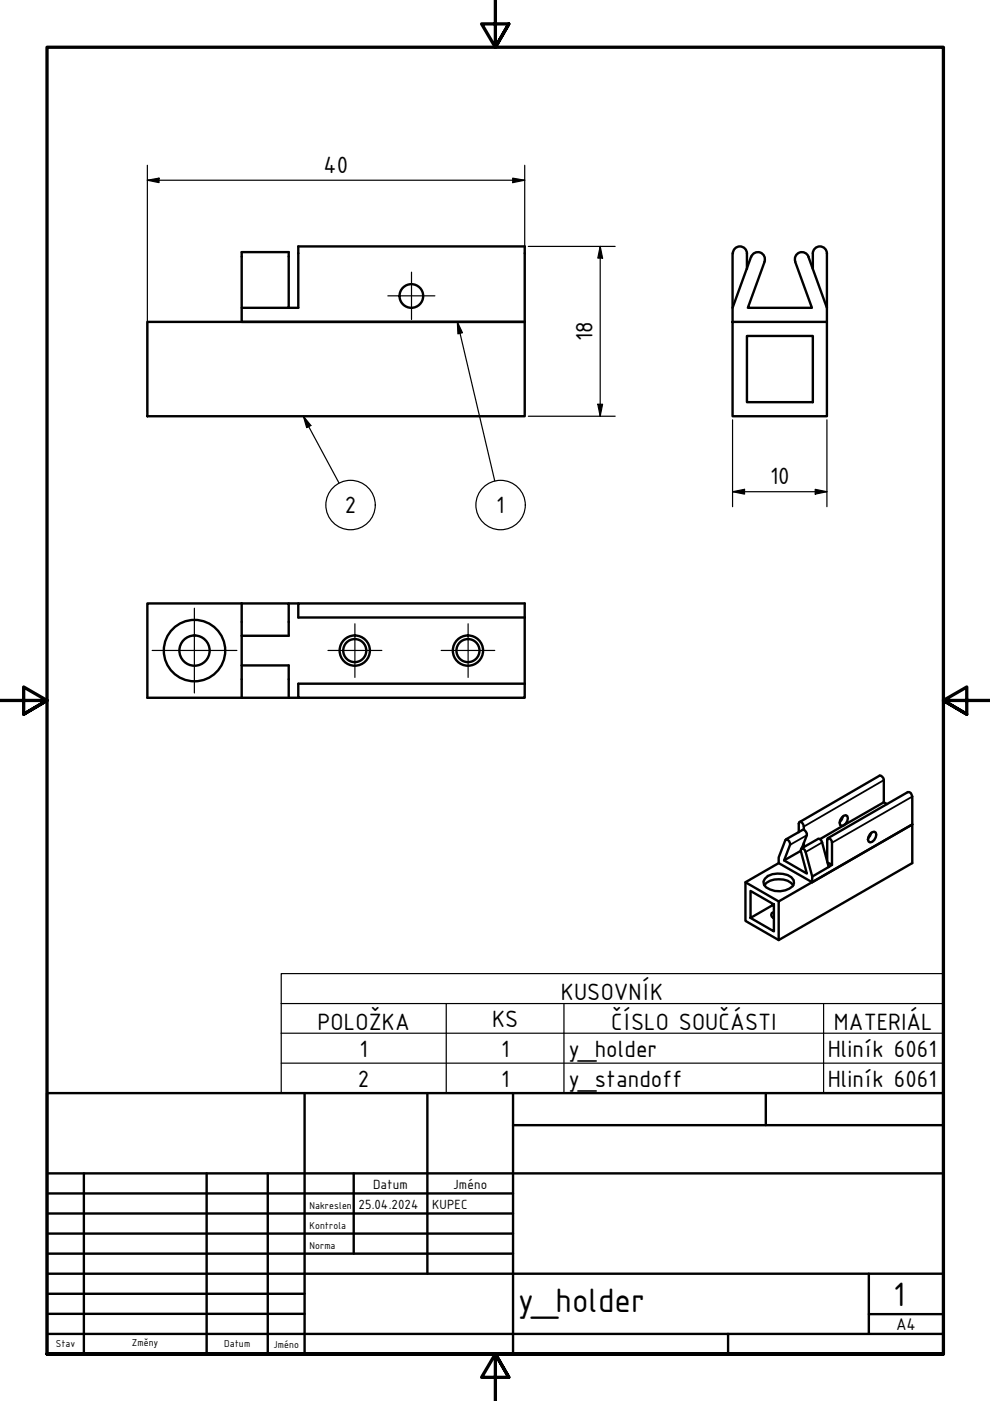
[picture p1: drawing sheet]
<svg xmlns="http://www.w3.org/2000/svg" width="210mm" height="297mm" viewBox="0 0 210 297" stroke-linecap="round" stroke-linejoin="round" font-family="sans-serif">
<g fill="none" stroke="#000" stroke-width=".51">
<path d="M155.3 53.7v11.6M155.4 53.7a1.49 1.49 0 0 1 1.5-1.5 1.49 1.49 0 0 1 1.5 1.5M158.4 53.7v3.3M159.3 54.4l-4 10.9v2.9M159.3 54.4a1.49 1.49 0 0 1 1.9-.9 1.49 1.49 0 0 1 .9 2M162.1 55.5l-3.5 9.8h13.5l-3.5-9.8M171.4 54.4l3.9 10.9v2.9M171.4 54.4a1.49 1.49 0 0 0-1.9-.9 1.49 1.49 0 0 0-.9 2M172.3 53.7a1.49 1.49 0 0 1 1.5-1.5 1.49 1.49 0 0 1 1.5 1.5M172.3 53.7v3.3M175.3 53.7v11.6M31.2 68.2h80.1v20.1h-80.1z"/>
<path d="M51.2 65.3h10v-11.8h-10v14.7h60.1v-16h-48.1v13.1h-2M155.3 68.2h20v20.1h-20zM158.4 71.2h13.9v14.1h-13.9zM51.2 127.9h10v6.9h-10M51.2 127.9h-20v20h32M51.2 127.9v20M61.2 127.9h2M111.3 130.9h-48.1v-3h48.1v17.1M51.2 141.1h10v6.8M63.2 145h48.1v2.9h-48.1zM166.6 178l3.6-2.1a1 1 0 0 1 .9 1.2l-1.1 2.8M166.7 178a1 1 0 0 1 .8 1.1l-1.3 3.3 4.9 2.8-1.3-4.7v-.4l.2-.2h.3l.3 .3 .2 .4 1.4 5.3v1.2l-7.1-4.1v-1.2z"/>
<path d="M169.5 174.3l17-9.8a.98 .98 0 0 1 .9 .9v4.7l-13.5 7.8M169.9 179.9l3.6-2.1h.3l.5 .8 1.4 5.2M170.1 179.7l.1 .1M170.4 175.9a1.48 1.48 0 0 0-.7-1.7l-.2 .1-.1 .3v1.9M170.4 178.7v.9M175.5 177.7l17-9.8a.87 .87 0 0 1 .9 1v14.1l-28.3 16.3v-8.2l28.3-16.3-21.2 12.3M178.7 173.2l-.2 .5-.4 .6M178.9 173l.4-.2 .3 .2a1.58 1.58 0 0 1-1.2 2.1l-.3-.2a1.69 1.69 0 0 1 .8-1.9zM184.5 176.8l.4-.3 .5-.2 .3 .2a1.62 1.62 0 0 1-1.2 2.1l-.4-.2-.1-.4zM184.7 176.6l-.6 1.1M187.4 170.1l.7 .4M158.1 187.1l7 4"/>
<path d="M162.1 187.7a4.4 4.4 0 0 1 6.1 0M162.2 186.3a4.3 4.3 0 0 1 4.8-.8l.8 .5 .5 .6v.6l-.2 .7a4.6 4.6 0 0 1-5.7 .2l-.4-.5-.1-.7zM164.1 193.3l-.5 .3-.1 .4 .1 .4 .5 .3M164.1 191.8v5.7l-5-2.9 5-2.8-5-2.9v5.7M164.1 194.5l-.2 .1M165.1 183l-7 4.1v8.1l7 4.1M169.8 180.4l-3.6 2M175.4 182.5v-4.4l.1-.3 .3-.1 .3 .2 .3 .8v4.7l-.9-.5M175.7 183.8l-3.5 2.1M176.4 183.4l-.7 .4"/>
<circle cx="87.2" cy="62.8" r="2.51"/>
<circle cx="41.2" cy="137.9" r="6.5"/>
<circle cx="41.2" cy="137.9" r="3.2"/>
<circle cx="75.2" cy="137.9" r="3.2"/>
<circle cx="75.2" cy="137.9" r="2.44"/>
<circle cx="99.2" cy="137.9" r="3.2"/>
<circle cx="99.2" cy="137.9" r="2.44"/>
</g>
<path d="M171.1 177.1l-3.6 2M174.3 178.6l-3.5 2M187.4 165.4l-17 9.8M193.4 168.9l-17 9.8" fill="none" stroke="#000" stroke-width=".38"/>
<g fill="none" stroke="#000" stroke-width=".25">
<path d="M97 68.2l1 2.3-.9 .3zM97 68.2l7.9 33.8M64.3 88.3l1.6 1.9-.9 .5zM64.3 88.3l7.6 14.1M59.6 212.8v-6.4h140.4v6.4M59.6 212.8h140.4v6.3M59.6 212.8v19h140.4v-12.7M59.6 219.1h140.4M94.6 212.8v19M119.6 212.8v19M174.6 212.8v19M59.6 225.4h140.4"/>
<circle cx="74.3" cy="107.1" r="5.2"/>
<circle cx="106.1" cy="107.1" r="5.2"/>
</g>
<path d="M105 0v10l-2.9-4.9h5.8l-2.9 4.9 2.9-4.9M0 148.5h10l-5-2.8v5.7l5-2.9-5 2.9M210 148.5h-10l5-2.8v5.7l-5-2.9 5 2.9M10 287.1v-277.1h190v277.1h-190h190M107.9 292l-2.9-4.9 2.9 4.9h-5.8l2.9-4.9v9.9" fill="none" stroke="#000" stroke-width=".7"/>
<!-- layer: Nadpis (ISO) -->
<g fill="none" stroke="#000" stroke-width=".51">
<path d="M10 231.8h190v55.3h-190zM64.6 231.8v55.3M90.6 231.8v38.3M108.8 238.6h91.2M108.8 231.8v55.3M162.4 231.8v6.8M10 253h98.8M10 257.3h98.8M10 248.8h190M17.8 248.8v38.3M43.8 248.8v38.3M56.8 248.8v38.3"/>
<path d="M75 248.8v17M10 261.5h98.8M10 265.8h98.8M10 270.1h190M10 274.3h54.6M10 278.6h54.6M184.2 278.6h15.8M184.2 270.1v12.7M10 282.8h190M154.4 282.8v4.3"/>
</g>
<path d="M87.2 57.7v10M82.2 62.7h10M32.3 137.9h17.9M41.2 129v17.9M69.5 137.9h11.5M75.2 132.3v11.3M93.5 137.9h11.4M99.3 132.3v11.3" fill="none" stroke="#000" stroke-width=".25"/>
<path d="M97 68.2l1 2.3-.9 .3zM64.3 88.3l1.6 1.9-.9 .5z" fill="#000"/>
<g fill="none" stroke="#000" stroke-width=".25">
<path d="M31.2 38.2l2.5-.4v.9zM31.2 38.2h80.1M31.2 35v52.4M108.7 37.8l2.6 .4-2.6 .5zM111.3 35v52.4M112 52.2h18.4M127.3 52.2l.5 2.5h-1.1zM127.3 52.2v36.1M112 88.3h18.4M126.7 85.7h1.1l-.5 2.6zM155.3 89v18.4M175.3 89v18.4"/>
<path d="M155.3 104.3l2.6-.6v1.1zM155.3 104.3h20M172.8 103.7l2.5 .6-2.5 .5z"/>
</g>
<path d="M31.2 38.2l2.5-.4v.9zM108.7 37.8l2.6 .4-2.6 .5zM127.3 52.2l.5 2.5h-1.1zM126.7 85.7h1.1l-.5 2.6zM155.3 104.3l2.6-.6v1.1zM172.8 103.7l2.5 .6-2.5 .5z" fill="#000"/>
<g font-size="7.7">
<text x="109.8" y="278.2">y_holder</text>
<text x="189.4" y="276.8">1</text>
</g>
<g font-size="5.4">
<text x="68.6" y="36.6">40</text>
<text x="125.6" y="72.3" transform="rotate(-90 125.6 72.3)">18</text>
<text x="163.3" y="102.7">10</text>
<text x="73.1" y="108.8">2</text>
<text x="105.2" y="108.8">1</text>
<text x="118.9" y="212">KUSOVNÍK</text>
<text x="67.3" y="218.4">POLOŽKA</text>
<text x="104.3" y="217.7">KS</text>
<text x="129.6" y="218.4">ČÍSLO SOUČÁSTI</text>
<text x="176.8" y="218.4">MATERIÁL</text>
<text x="76.2" y="224">1</text>
<text x="106.2" y="224">1</text>
<text x="120.5" y="224">y_holder</text>
<text x="175.5" y="224.2">Hliník 6061</text>
<text x="75.9" y="230.4">2</text>
<text x="106.2" y="230.4">1</text>
<text x="120.5" y="230.4">y_standoff</text>
<text x="175.5" y="230.6">Hliník 6061</text>
</g>
<text font-size="3.9" x="190" y="282">A4</text>
<g font-size="3">
<text x="76" y="256.3">25.04.2024</text>
<text x="79.1" y="252">Datum</text>
<text x="91.6" y="256.3">KUPEC</text>
<text x="96.1" y="252">Jméno</text>
</g>
<g font-size="2.3">
<text x="65.6" y="256.3">Nakreslen</text>
<text x="65.6" y="260.5">Kontrola</text>
<text x="65.6" y="264.8">Norma</text>
<text x="11.8" y="285.7">Stav</text>
<text x="27.9" y="285.5">Změny</text>
<text x="47.5" y="285.7">Datum</text>
<text x="58" y="285.7">Jméno</text>
</g>
</svg>
